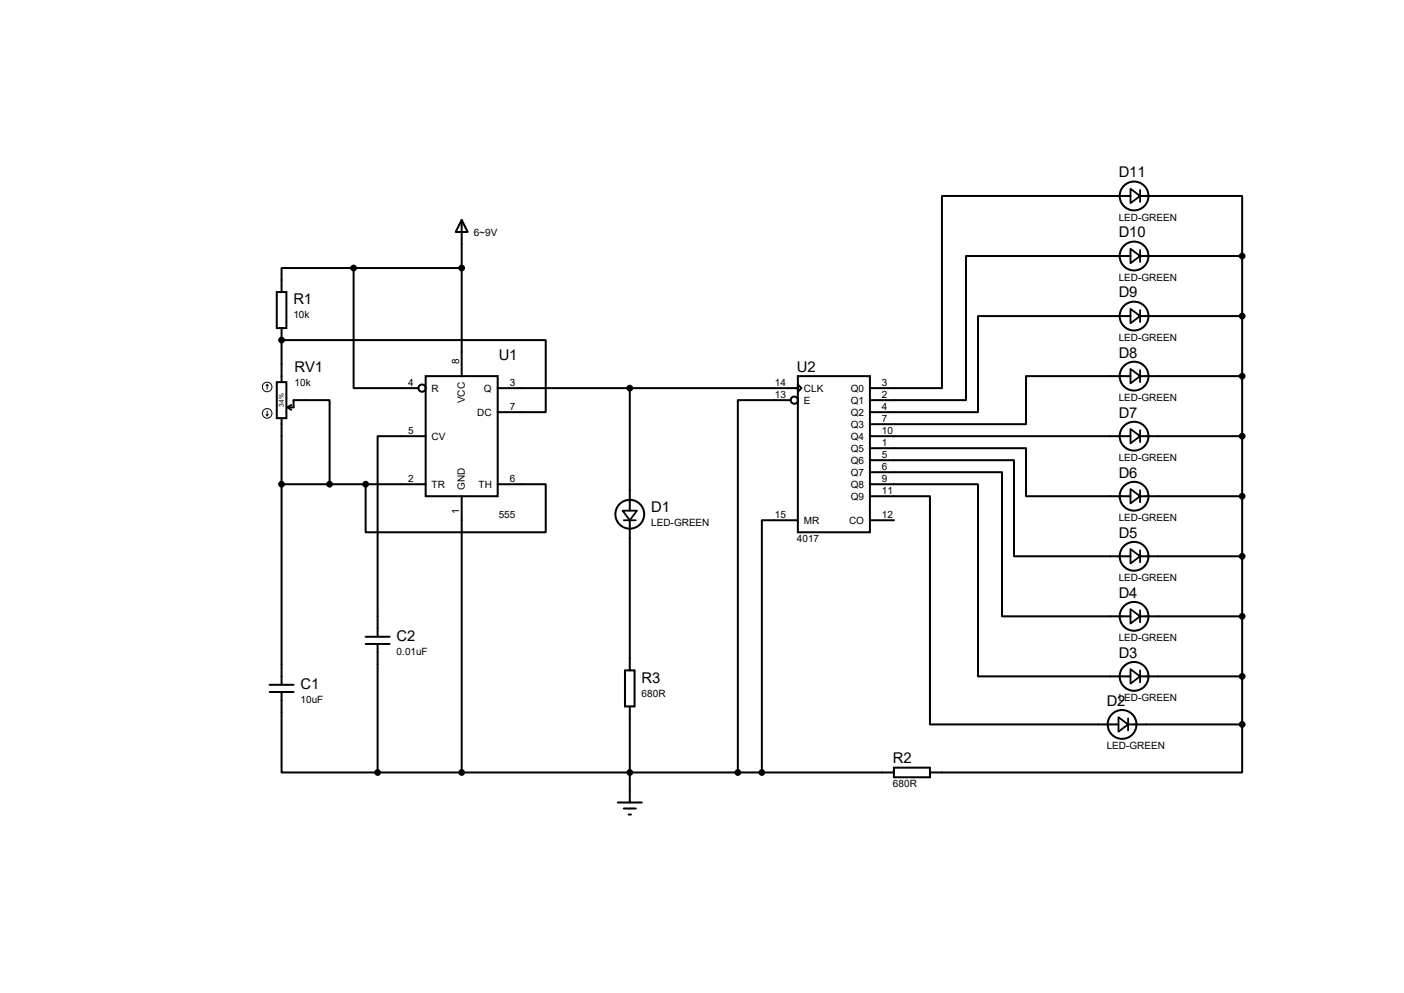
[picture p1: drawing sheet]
<svg xmlns="http://www.w3.org/2000/svg" width="297mm" height="210mm" viewBox="0 0 297 210" stroke-linecap="round" stroke-linejoin="round" font-family="sans-serif">
<g fill="none" stroke="#000" stroke-width=".42">
<path d="M74.8 56.7h-15.2v5.1M74.8 56.7v25.4h13.7M74.8 56.7h22.9M97.7 46.5l1.2 2.6h-2.5zM97.7 46.5v33M239.1 41.4h-39.8v40.7h-15.3M239.1 54.1h-34.8v30.5h-20.3M241.2 41.4h21.6v12.7M241.2 54.1h21.6M262.8 54.1v99.1M58.5 61.8h2.1v7.6h-2.1zM59.6 71.9h55.8v15.3h-10.1"/>
<path d="M59.6 69.4v11.4M90 79.5h15.3v25.4h-15.3zM168.8 79.5h15.2v33.1h-15.2zM239.1 79.5h-22.1v10.2h-33M239.1 66.8h-32.2v20.4h-22.9M241.2 66.8h21.6M241.2 79.5h21.6M58.5 80.8h2.1v7.6h-2.1zM59.6 88.4v56.4M60.8 86.1h1.3v-1.5h7.6v17.8M60.8 86.1l.8 .6M61.6 85.6l-.8 .5"/>
<path d="M90 92.2h-10.1v42.5M105.3 82.1h63.5M133.2 82.1v25.9M167.3 84.6h-11.2v78.8M168.8 81.3l.7 .8-.7 .7zM184 99.9h28v30.4h27.1M184 97.3h30.5v20.3h24.6M184 94.8h33v10.1h22.1M184 92.2h55.1M241.2 92.2h21.6M59.6 102.4h30.4M77.3 102.4v10.2h38.1v-10.2h-10.1"/>
<path d="M97.7 104.9v58.5M133.2 110v31.8M168.8 110h-7.6v53.4M184 104.9h12.7v48.3h39.9M184 102.4h22.9v40.6h32.2M184 110h5.1M241.2 117.6h21.6M241.2 104.9h21.6M77.3 136.2h5.1M77.3 134.7h5.1M79.9 136.2v27.2M241.2 130.3h21.6"/>
<path d="M57 146.3h5.1M57 144.8h5.1M59.6 146.3v17.1h20.3M132.2 141.8h2v7.6h-2zM133.2 149.4v20.3M238.6 153.2h24.2M241.2 143h21.6M262.8 153.2v10.2h-66.1M79.9 163.4h109.2M130.7 169.7h5.1M132 171h2.5M133 172.3h.5"/>
<path d="M189.1 162.3h7.6v2.1h-7.6z"/>
<circle cx="74.8" cy="56.7" r=".51"/>
<circle cx="97.7" cy="56.7" r=".51"/>
<circle cx="239.9" cy="41.4" r="3"/>
<circle cx="239.9" cy="54.1" r="3"/>
<circle cx="262.8" cy="54.1" r=".51"/>
<circle cx="59.6" cy="71.9" r=".51"/>
<circle cx="239.9" cy="79.5" r="3"/>
<circle cx="239.9" cy="66.8" r="3"/>
<circle cx="262.8" cy="66.8" r=".51"/>
<circle cx="262.8" cy="79.5" r=".51"/>
<circle cx="89.3" cy="82.1" r=".76"/>
<circle cx="133.2" cy="82.1" r=".51"/>
<circle cx="168" cy="84.6" r=".76"/>
<circle cx="239.9" cy="92.2" r="3"/>
<circle cx="262.8" cy="92.2" r=".51"/>
<circle cx="59.6" cy="102.4" r=".51"/>
<circle cx="69.7" cy="102.4" r=".51"/>
<circle cx="77.3" cy="102.4" r=".51"/>
<circle cx="133.2" cy="108.8" r="3"/>
<circle cx="239.9" cy="104.9" r="3"/>
<circle cx="239.9" cy="117.6" r="3"/>
<circle cx="262.8" cy="104.9" r=".51"/>
<circle cx="262.8" cy="117.6" r=".51"/>
<circle cx="239.9" cy="130.3" r="3"/>
<circle cx="262.8" cy="130.3" r=".51"/>
<circle cx="237.4" cy="153.2" r="3"/>
<circle cx="239.9" cy="143" r="3"/>
<circle cx="262.8" cy="153.2" r=".51"/>
<circle cx="262.8" cy="143" r=".51"/>
<circle cx="79.9" cy="163.4" r=".51"/>
<circle cx="97.7" cy="163.4" r=".51"/>
<circle cx="133.2" cy="163.4" r=".51"/>
<circle cx="156.1" cy="163.4" r=".51"/>
<circle cx="161.2" cy="163.4" r=".51"/>
</g>
<g fill="#000">
<circle cx="74.8" cy="56.7" r=".51"/>
<circle cx="97.7" cy="56.7" r=".51"/>
<circle cx="262.8" cy="54.1" r=".51"/>
<circle cx="59.6" cy="71.9" r=".51"/>
<circle cx="59.6" cy="71.9" r=".21"/>
<circle cx="262.8" cy="66.8" r=".51"/>
<circle cx="262.8" cy="79.5" r=".51"/>
<circle cx="133.2" cy="82.1" r=".51"/>
<circle cx="262.8" cy="92.2" r=".51"/>
<circle cx="59.6" cy="102.4" r=".51"/>
<circle cx="69.7" cy="102.4" r=".51"/>
<circle cx="77.3" cy="102.4" r=".51"/>
<circle cx="262.8" cy="104.9" r=".51"/>
<circle cx="262.8" cy="117.6" r=".51"/>
<circle cx="262.8" cy="130.3" r=".51"/>
<circle cx="262.8" cy="153.2" r=".51"/>
<circle cx="262.8" cy="143" r=".51"/>
<circle cx="79.9" cy="163.4" r=".51"/>
<circle cx="97.7" cy="163.4" r=".51"/>
<circle cx="133.2" cy="163.4" r=".51"/>
<circle cx="156.1" cy="163.4" r=".51"/>
<circle cx="161.2" cy="163.4" r=".51"/>
</g>
<g fill="none" stroke="#000" stroke-width=".38">
<path d="M239.1 39.9l2.1 1.5-2.1 1.6zM239.1 52.6l2.1 1.5-2.1 1.6zM241.2 40.2v2.5M241.2 52.9v2.5M239.1 78l2.1 1.5-2.1 1.6zM239.1 65.3l2.1 1.5-2.1 1.6zM241.2 65.6v2.5M241.2 78.3v2.5M239.1 90.7l2.1 1.5-2.1 1.6zM241.2 91v2.5M131.7 108h3l-1.5 2zM132 110h2.5"/>
<path d="M239.1 116.1l2.1 1.5-2.1 1.6zM239.1 103.4l2.1 1.5-2.1 1.6zM241.2 103.7v2.5M241.2 116.4v2.5M239.1 128.8l2.1 1.5-2.1 1.6zM241.2 129.1v2.5M236.6 151.7l2 1.5-2 1.5zM238.6 151.9v2.6M239.1 141.5l2.1 1.5-2.1 1.6zM241.2 141.8v2.5"/>
</g>
<g fill="none" stroke="#000" stroke-width=".21">
<path d="M56.3 87.7l.2 .2M56.5 81.3l-.2 .3M56.5 81.3l.3 .3M56.5 81.3v1M56.5 86.9v1M56.8 87.7l-.3 .2"/>
<circle cx="56.5" cy="81.8" r="1.02"/>
<circle cx="56.5" cy="87.4" r="1.02"/>
</g>
<g font-size="3.1">
<text x="236.6" y="37.5">D11</text>
<text x="236.6" y="50.2">D10</text>
<text x="62.1" y="64.4">R1</text>
<text x="236.6" y="62.9">D9</text>
<text x="105.5" y="76.1">U1</text>
<text x="236.6" y="75.6">D8</text>
<text x="62.3" y="78.7">RV1</text>
<text x="168.6" y="78.7">U2</text>
<text x="236.6" y="88.3">D7</text>
<text x="236.6" y="101">D6</text>
<text x="137.8" y="108.3">D1</text>
<text x="236.6" y="113.7">D5</text>
<text x="236.6" y="126.4">D4</text>
<text x="83.9" y="135.5">C2</text>
<text x="236.6" y="139.1">D3</text>
<text x="63.6" y="145.7">C1</text>
<text x="135.7" y="144.4">R3</text>
<text x="234.1" y="149.3">D2</text>
<text x="188.9" y="161.5">R2</text>
</g>
<g font-size="2.1">
<text x="236.6" y="46.7">LED-GREEN</text>
<text x="100.2" y="49.8">6~9V</text>
<text x="236.6" y="59.4">LED-GREEN</text>
<text x="62.1" y="67.3">10k</text>
<text x="97.2" y="77" transform="rotate(-90 97.2 77)">8</text>
<text x="236.6" y="72.1">LED-GREEN</text>
<text x="62.3" y="81.7">10k</text>
<text x="86.3" y="81.7">4</text>
<text x="91.3" y="82.8">R</text>
<text x="102.4" y="82.8">Q</text>
<text x="107.8" y="81.7">3</text>
<text x="163.9" y="81.7">14</text>
<text x="170.1" y="82.8">CLK</text>
<text x="180" y="82.8">Q0</text>
<text x="186.6" y="81.7">3</text>
<text x="98.3" y="85.3" transform="rotate(-90 98.3 85.3)">VCC</text>
<text x="101" y="87.9">DC</text>
<text x="107.8" y="86.8">7</text>
<text x="163.9" y="84.2">13</text>
<text x="170.1" y="85.4">E</text>
<text x="180" y="85.4">Q1</text>
<text x="180" y="87.9">Q2</text>
<text x="186.6" y="84.2">2</text>
<text x="186.6" y="86.8">4</text>
<text x="186.6" y="89.3">7</text>
<text x="236.6" y="84.8">LED-GREEN</text>
<text x="86.3" y="91.9">5</text>
<text x="91.3" y="93">CV</text>
<text x="180" y="90.5">Q3</text>
<text x="180" y="93">Q4</text>
<text x="180" y="95.5">Q5</text>
<text x="186.6" y="91.9">10</text>
<text x="186.6" y="94.4">1</text>
<text x="180" y="98.1">Q6</text>
<text x="180" y="100.6">Q7</text>
<text x="186.6" y="96.9">5</text>
<text x="186.6" y="99.5">6</text>
<text x="236.6" y="97.5">LED-GREEN</text>
<text x="86.3" y="102">2</text>
<text x="91.3" y="103.2">TR</text>
<text x="98.3" y="103.7" transform="rotate(-90 98.3 103.7)">GND</text>
<text x="101.2" y="103.2">TH</text>
<text x="107.8" y="102">6</text>
<text x="180" y="103.2">Q8</text>
<text x="180" y="105.7">Q9</text>
<text x="186.6" y="102">9</text>
<text x="186.6" y="104.6">11</text>
<text x="97.2" y="108.7" transform="rotate(-90 97.2 108.7)">1</text>
<text x="105.5" y="109.6">555</text>
<text x="137.8" y="111.3">LED-GREEN</text>
<text x="163.9" y="109.6">15</text>
<text x="170.1" y="110.8">MR</text>
<text x="179.6" y="110.8">CO</text>
<text x="186.6" y="109.6">12</text>
<text x="236.6" y="110.2">LED-GREEN</text>
<text x="168.6" y="114.7">4017</text>
<text x="236.6" y="122.9">LED-GREEN</text>
<text x="236.6" y="135.6">LED-GREEN</text>
<text x="83.9" y="138.4">0.01uF</text>
<text x="63.6" y="148.6">10uF</text>
<text x="135.7" y="147.3">680R</text>
<text x="236.6" y="148.3">LED-GREEN</text>
<text x="234.1" y="158.4">LED-GREEN</text>
<text x="188.9" y="166.5">680R</text>
</g>
<text font-size="1.4" x="60" y="86.1" transform="rotate(-90 60 86.1)">34%</text>
</svg>
